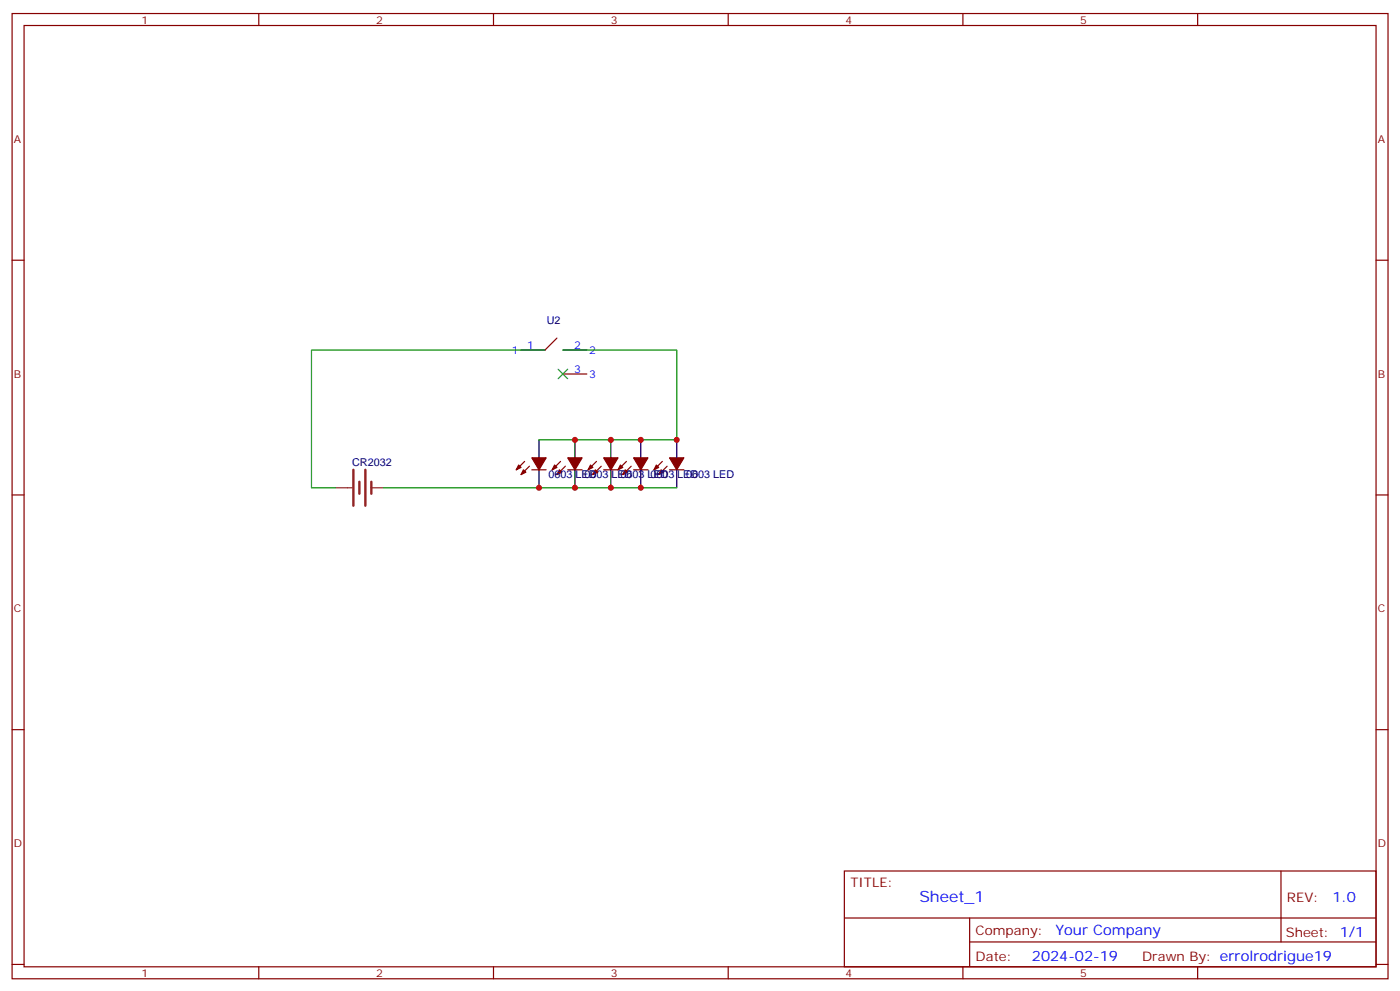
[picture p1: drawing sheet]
<svg xmlns="http://www.w3.org/2000/svg" width="412mm" height="292mm" viewBox="0 0 412 292" stroke-linecap="round" stroke-linejoin="round" font-family="sans-serif">
<g fill="none" stroke="#870000" stroke-width=".35">
<path d="M3.6 4h405.3v284.3h-405.3zM7.1 7.5h398.3v277.3h-398.3zM76.2 4v3.5M145.4 4v3.5M214.5 4v3.5M283.7 4v3.5M352.8 4v3.5M3.6 76.7h3.5M405.4 76.7h3.5M153.5 103.1h7M165.8 103.1h7.1M165.8 110.2h7.1"/>
<path d="M154.6 135.9l-2.5 2.5M156 137.3l-2.5 2.5M156.7 138.4h4.2M165.1 135.9l-2.4 2.5M166.5 137.3l-2.4 2.5M167.3 138.4h4.2M175.7 135.9l-2.5 2.5M177.1 137.3l-2.4 2.5M184.5 135.9l-2.4 2.5h-4.3M185.9 137.3l-2.4 2.5M186.7 138.4h4.2M195.1 135.9l-2.4 2.5"/>
<path d="M196.5 137.3l-2.4 2.5M197.2 138.4h4.3M3.6 145.8h3.5M405.4 145.8h3.5M3.6 214.9h3.5M405.4 214.9h3.5M248.7 256.6h156.7v28.2h-156.7zM377.4 256.6v20.9M248.8 270.4h156.4M285.7 277.5h119.5M285.7 270.4v14.1M3.6 284.1h3.5"/>
<path d="M76.2 284.8v3.5M145.4 284.8v3.5M214.5 284.8v3.5M283.7 284.8v3.5M352.8 284.8v3.5M405.4 284.1h3.5"/>
</g>
<path d="M104.1 138.4v10.6M107.6 138.4v10.6M105.9 141.9v3.6M109.4 141.9v3.6" fill="none" stroke="#8c2424" stroke-width=".71"/>
<path d="M98.8 143.7h5M109.4 143.7h3.5" fill="none" stroke="#8c2424" stroke-width=".35"/>
<g fill="#870000" stroke="#870000" stroke-width=".35">
<path d="M163.4 137l.7 .7-1.4 .7z"/>
<path d="M164.8 138.4l.7 .7-1.4 .7z"/>
<path d="M167.3 134.9h4.2l-2.1 3.5z"/>
<path d="M193.4 137l.7 .7-1.4 .7z"/>
<path d="M194.8 138.4l.7 .7-1.4 .7z"/>
<path d="M197.2 134.9h4.3l-2.1 3.5z"/>
<path d="M182.8 137l.7 .7-1.4 .7z"/>
<path d="M184.2 138.4l.7 .7-1.4 .7z"/>
<path d="M186.7 134.9h4.2l-2.1 3.5z"/>
<path d="M174 137l.7 .7-1.5 .7z"/>
<path d="M175.4 138.4l.7 .7-1.4 .7z"/>
<path d="M177.8 134.9h4.3l-2.1 3.5z"/>
<path d="M152.8 137l.7 .7-1.4 .7z"/>
<path d="M154.2 138.4l.7 .7-1.4 .7z"/>
<path d="M156.7 134.9h4.2l-2.1 3.5z"/>
</g>
<path d="M158.8 129.6v5.3M158.8 138.4v5.3M169.4 129.6v5.3M169.4 138.4v5.3M180 129.6v5.3M180 138.4v5.3M188.8 129.6v5.3M188.8 138.4v5.3M199.4 129.6v5.3M199.4 138.4v5.3" fill="none" stroke="#000" stroke-width=".35"/>
<path d="M164.1 99.6l-3.6 3.5" fill="none" stroke="#900" stroke-width=".35"/>
<path d="M160.5 103.1h-68.7v40.6h7M165.8 103.1h33.6v26.5h-40.6M112.9 143.7h86.5" fill="none" stroke="#008700" stroke-width=".35"/>
<path d="M164.4 108.8l2.9 2.8M167.3 108.8l-2.9 2.8" fill="none" stroke="#3c3" stroke-width=".35"/>
<g fill="#c00">
<circle cx="158.8" cy="143.7" r=".88"/>
<circle cx="169.4" cy="143.7" r=".88"/>
<circle cx="180" cy="143.7" r=".88"/>
<circle cx="199.4" cy="129.6" r=".88"/>
<circle cx="188.8" cy="129.6" r=".88"/>
<circle cx="180" cy="129.6" r=".88"/>
<circle cx="169.4" cy="129.6" r=".88"/>
<circle cx="188.8" cy="143.7" r=".88"/>
</g>
<text font-size="4.6" fill="#00f" x="270.8" y="265.6">Sheet_1</text>
<g font-size="4.2" fill="#00f">
<text x="392.5" y="265.8">1.0</text>
<text x="310.9" y="275.4">Your Company</text>
<text x="304" y="283.2">2024-02-19</text>
</g>
<g font-size="3.9" fill="#800">
<text x="250.5" y="261.2">TITLE:</text>
<text x="379.1" y="265.8">REV:</text>
<text x="287.4" y="275.4">Company:</text>
<text x="378.8" y="276">Sheet: 1/1</text>
<text x="287.4" y="283">Date:</text>
<text x="336.5" y="283.1">Drawn By: errolrodrigue19</text>
</g>
<g font-size="3.2" fill="#800">
<text x="41.7" y="7">1</text>
<text x="110.8" y="7">2</text>
<text x="180" y="7">3</text>
<text x="249.1" y="7">4</text>
<text x="318.2" y="7">5</text>
<text x="4.1" y="42.1">A</text>
<text x="405.9" y="42.1">A</text>
<text x="4.1" y="111.2">B</text>
<text x="405.9" y="111.2">B</text>
<text x="4.1" y="180.4">C</text>
<text x="405.9" y="180.4">C</text>
<text x="4.1" y="249.5">D</text>
<text x="405.9" y="249.5">D</text>
<text x="41.7" y="287.8">1</text>
<text x="110.8" y="287.8">2</text>
<text x="180" y="287.8">3</text>
<text x="249.1" y="287.8">4</text>
<text x="318.2" y="287.8">5</text>
</g>
<g font-size="3.2" fill="#000080">
<text x="161.1" y="95.3">U2</text>
<text x="103.8" y="137.3">CR2032</text>
<text x="161.6" y="140.9">0603 LED</text>
<text x="172.2" y="140.9">0603 LED</text>
<text x="182.8" y="140.9">0603 LED</text>
<text x="191.6" y="140.9">0603 LED</text>
<text x="202.2" y="140.9">0603 LED</text>
</g>
<g font-size="3.2" fill="#00f">
<text x="150.8" y="104.2">1</text>
<text x="155.3" y="102.8">1</text>
<text x="169.1" y="102.8">2</text>
<text x="173.6" y="104.2">2</text>
<text x="169.1" y="109.8">3</text>
<text x="173.6" y="111.2">3</text>
</g>
</svg>
